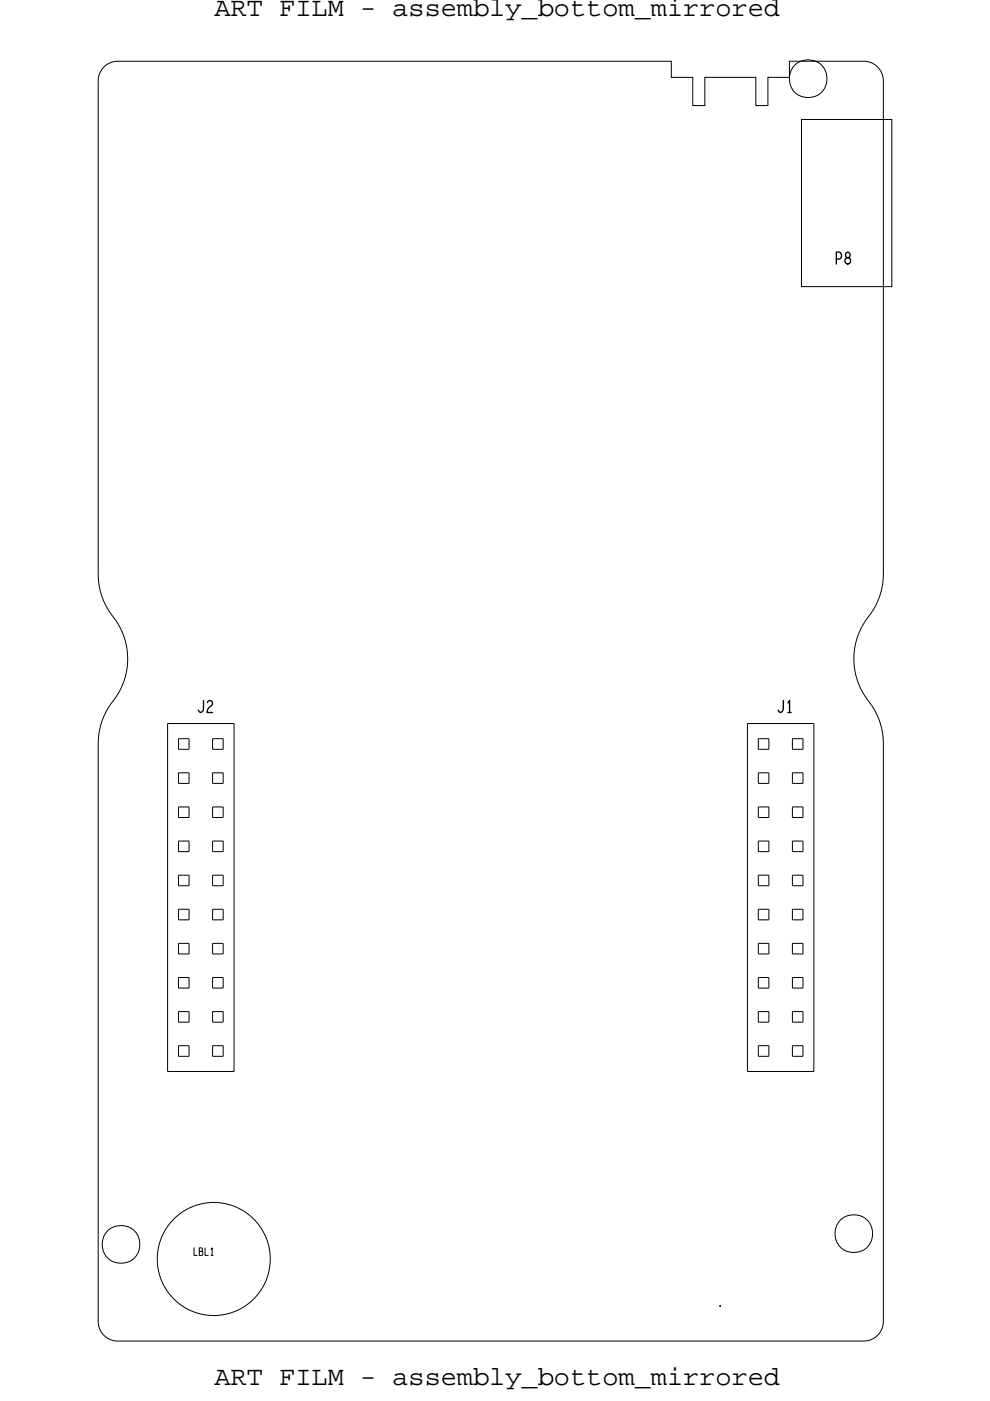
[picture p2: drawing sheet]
<svg xmlns="http://www.w3.org/2000/svg" width="210mm" height="297mm" viewBox="0 0 210 297" stroke-linecap="round" stroke-linejoin="round" font-family="sans-serif">
<!-- layer: Board Outline -->
<path d="M22 14.2l1.3-.8 1.7-.4h117.4v3.4h4.5v6h2.6v-6h10.8v6h2.6v-6h4.5v-3.4h15.8a4.2 4.2 0 0 1 4.2 4.1v104.6a15 15 0 0 1-3.8 9.9 14.6 14.6 0 0 0 1.3 18 14.4 14.4 0 0 1 2.5 8v122.5a4.2 4.2 0 0 1-4.2 4.2h-158.2a4.2 4.2 0 0 1-4.2-4.2v-122.5a15.1 15.1 0 0 1 3.8-9.9 14.6 14.6 0 0 0-1.3-17.9 14.4 14.4 0 0 1-2.5-8.1v-104.6l.4-1.6z" fill="none" stroke="#000" stroke-width=".21"/>
<!-- layer: Components -->
<g fill="none" stroke="#000" stroke-width=".21">
<path d="M170 25.3h19.2v35.5h-19.2zM35.5 153.4v73.7zM35.5 153.4h14.1zM37.9 156.6v2.2zM37.9 158.8h2.2zM37.9 156.6h2.2zM40.1 156.6v2.2zM45.1 156.6v2.2zM45.1 158.8h2.2zM45.1 156.6h2.2zM47.3 156.6v2.2zM49.6 153.4v73.7z"/>
<path d="M158.5 153.4v73.7zM158.5 153.4h14.1zM160.9 156.6v2.2zM160.9 158.8h2.2zM160.9 156.6h2.2zM163.1 156.6v2.2zM168.1 156.6v2.2zM168.1 158.8h2.2zM168.1 156.6h2.2zM170.3 156.6v2.2zM172.6 153.4v73.7zM37.9 163.8v2.3z"/>
<path d="M37.9 166.1h2.2zM37.9 171.1v2.2zM37.9 173.3h2.2zM37.9 178.3v2.2zM37.9 163.8h2.2zM37.9 171.1h2.2zM37.9 178.3h2.2zM40.1 163.8v2.3zM40.1 171.1v2.2zM40.1 178.3v2.2zM45.1 163.8v2.3zM45.1 166.1h2.2z"/>
<path d="M45.1 171.1v2.2zM45.1 173.3h2.2zM45.1 178.3v2.2zM45.1 163.8h2.2zM45.1 171.1h2.2zM45.1 178.3h2.2zM47.3 163.8v2.3zM47.3 171.1v2.2zM47.3 178.3v2.2zM160.9 163.8v2.3zM160.9 166.1h2.2zM160.9 171.1v2.2z"/>
<path d="M160.9 173.3h2.2zM160.9 178.3v2.2zM160.9 163.8h2.2zM160.9 171.1h2.2zM160.9 178.3h2.2zM163.1 163.8v2.3zM163.1 171.1v2.2zM163.1 178.3v2.2zM168.1 163.8v2.3zM168.1 166.1h2.2zM168.1 171.1v2.2zM168.1 173.3h2.2z"/>
<path d="M168.1 178.3v2.2zM168.1 163.8h2.2zM168.1 171.1h2.2zM168.1 178.3h2.2zM170.3 163.8v2.3zM170.3 171.1v2.2zM170.3 178.3v2.2zM37.9 180.5h2.2zM37.9 185.5v2.3zM37.9 187.8h2.2zM37.9 192.8v2.2zM37.9 195h2.2z"/>
<path d="M37.9 200v2.2zM37.9 185.5h2.2zM37.9 192.8h2.2zM37.9 200h2.2zM40.1 185.5v2.3zM40.1 192.8v2.2zM40.1 200v2.2zM45.1 180.5h2.2zM45.1 185.5v2.3zM45.1 187.8h2.2zM45.1 192.8v2.2zM45.1 195h2.2z"/>
<path d="M45.1 200v2.2zM45.1 185.5h2.2zM45.1 192.8h2.2zM45.1 200h2.2zM47.3 185.5v2.3zM47.3 192.8v2.2zM47.3 200v2.2zM160.9 180.5h2.2zM160.9 185.5v2.3zM160.9 187.8h2.2zM160.9 192.8v2.2zM160.9 195h2.2z"/>
<path d="M160.9 200v2.2zM160.9 185.5h2.2zM160.9 192.8h2.2zM160.9 200h2.2zM163.1 185.5v2.3zM163.1 192.8v2.2zM163.1 200v2.2zM168.1 180.5h2.2zM168.1 185.5v2.3zM168.1 187.8h2.2zM168.1 192.8v2.2zM168.1 195h2.2z"/>
<path d="M168.1 200v2.2zM168.1 185.5h2.2zM168.1 192.8h2.2zM168.1 200h2.2zM170.3 185.5v2.3zM170.3 192.8v2.2zM170.3 200v2.2zM37.9 202.2h2.2zM37.9 207.2v2.3zM37.9 209.5h2.2zM37.9 214.5v2.2zM37.9 216.7h2.2z"/>
<path d="M37.9 207.2h2.2zM37.9 214.5h2.2zM40.1 207.2v2.3zM40.1 214.5v2.2zM45.1 202.2h2.2zM45.1 207.2v2.3zM45.1 209.5h2.2zM45.1 214.5v2.2zM45.1 216.7h2.2zM45.1 207.2h2.2zM45.1 214.5h2.2zM47.3 207.2v2.3z"/>
<path d="M47.3 214.5v2.2zM160.9 202.2h2.2zM160.9 207.2v2.3zM160.9 209.5h2.2zM160.9 214.5v2.2zM160.9 216.7h2.2zM160.9 207.2h2.2zM160.9 214.5h2.2zM163.1 207.2v2.3zM163.1 214.5v2.2zM168.1 202.2h2.2zM168.1 207.2v2.3z"/>
<path d="M168.1 209.5h2.2zM168.1 214.5v2.2zM168.1 216.7h2.2zM168.1 207.2h2.2zM168.1 214.5h2.2zM170.3 207.2v2.3zM170.3 214.5v2.2zM35.5 227.1h14.1zM37.9 223.9h2.2zM37.9 221.7v2.2zM37.9 221.7h2.2zM40.1 221.7v2.2z"/>
<path d="M45.1 221.7v2.2zM45.1 223.9h2.2zM45.1 221.7h2.2zM47.3 221.7v2.2zM158.5 227.1h14.1zM160.9 223.9h2.2zM160.9 221.7v2.2zM160.9 221.7h2.2zM163.1 221.7v2.2zM168.1 221.7v2.2zM168.1 223.9h2.2zM168.1 221.7h2.2z"/>
<path d="M170.3 221.7v2.2z"/>
<circle cx="171.4" cy="16.7" r="4"/>
<circle cx="25.7" cy="263.8" r="4"/>
<circle cx="45.3" cy="266.9" r="12"/>
<circle cx="181.1" cy="261.5" r="4"/>
</g>
<!-- layer: Text -->
<path d="M152.6 276.8l.1 .1M152.7 276.9h.1M152.8 276.8v.1" fill="none" stroke="#000" stroke-width=".21"/>
<g font-size="5.7">
<text x="45.5" y="3.4">ART FILM - assembly_bottom_mirrored</text>
<text x="45.5" y="293.6">ART FILM - assembly_bottom_mirrored</text>
</g>
<g font-size="4.3">
<text x="177.1" y="56">P8</text>
<text x="41.8" y="151">J2</text>
<text x="164.8" y="151">J1</text>
</g>
<text font-size="2.7" x="41" y="266.1">LBL1</text>
</svg>
